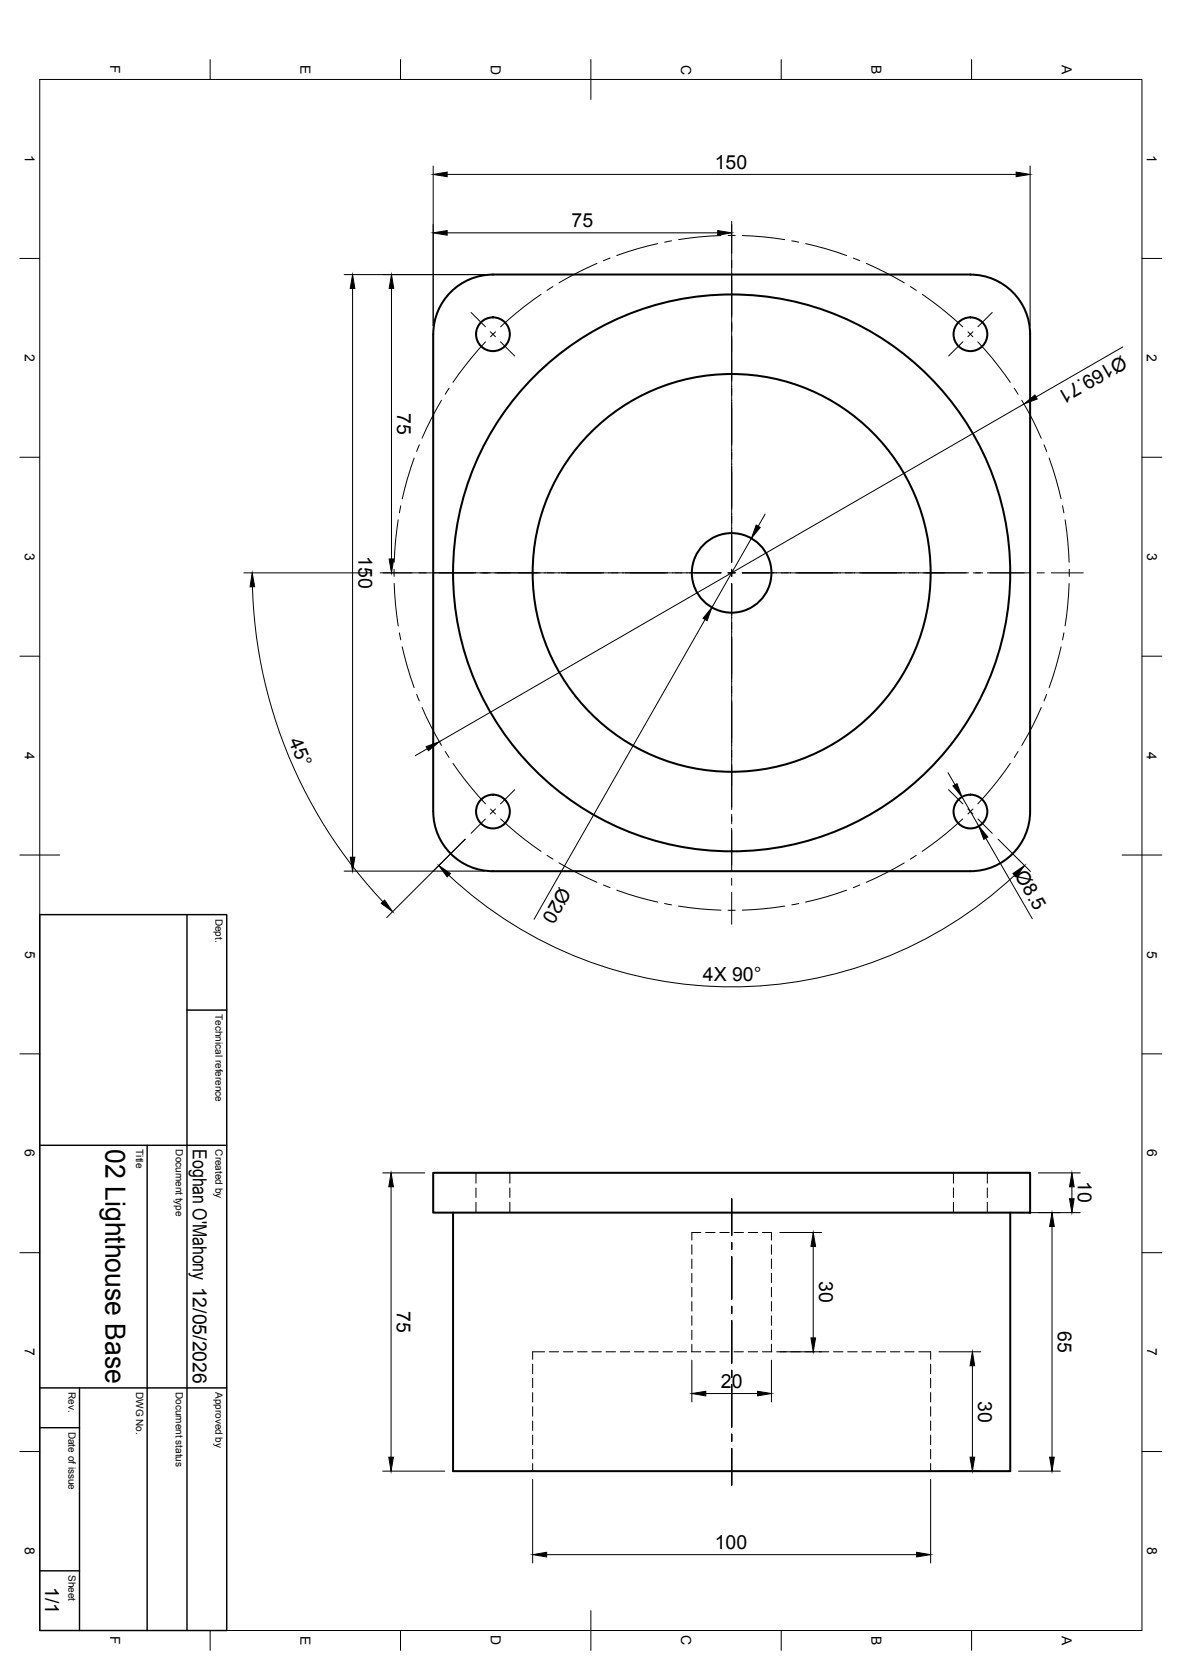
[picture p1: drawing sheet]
<svg xmlns="http://www.w3.org/2000/svg" width="297mm" height="420mm" viewBox="0 0 297 420" stroke-linecap="round" stroke-linejoin="round" font-family="sans-serif">
<!-- layer: Visible -->
<g fill="none" stroke="#000" stroke-width=".51">
<path d="M113.3 73.4a15.1 15.1 0 0 1 10.6-4.4h120a15 15 0 0 1 15 15v120.1a15 15 0 0 1-15 15h-120a15 15 0 0 1-15-15v-120.1a14.9 14.9 0 0 1 4.4-10.6zM108.9 294.9h150v10h-150zM113.9 304.9v65h140v-65"/>
<circle cx="123.9" cy="84" r="4.2"/>
<circle cx="243.9" cy="84" r="4.2"/>
<circle cx="183.9" cy="144.1" r="50"/>
<circle cx="183.9" cy="144" r="70"/>
<circle cx="183.9" cy="144" r="10"/>
<circle cx="123.9" cy="204.1" r="4.2"/>
<circle cx="243.9" cy="204.1" r="4.2"/>
</g>
<!-- layer: Hidden -->
<g fill="none" stroke="#000" stroke-width=".25">
<path d="M119.6 294.9v2.6M119.6 298.7v2.4M128.1 294.9v2.6M128.1 298.7v2.4M239.6 294.9v2.6M239.6 298.7v2.4M248.1 294.9v2.6M248.1 298.7v2.4M119.6 302.3v2.6M128.1 302.3v2.6M173.9 313v2.4M173.9 316.6v2.3"/>
<path d="M176.1 309.9h-2.2v1.9M177.3 309.9h2.4M180.9 309.9h2.4M184.5 309.9h2.3M188 309.9h2.4M191.6 309.9h2.3v1.9M193.9 313v2.4M193.9 316.6v2.3M239.6 302.3v2.6M248.1 302.3v2.6M136.8 339.9h-2.9v1.9M138 339.9h2.4"/>
<path d="M141.6 339.9h2.4M145.2 339.9h2.4M148.7 339.9h2.4M152.3 339.9h2.4M155.9 339.9h2.4M159.4 339.9h2.4M163 339.9h2.4M166.6 339.9h2.4M170.2 339.9h2.4M173.7 339.9h2.4M173.9 320.1v2.4M173.9 323.7v2.4"/>
<path d="M173.9 327.3v2.4M173.9 330.9v2.3M173.9 334.4v2.4M173.9 338v1.9M177.3 339.9h2.4M180.9 339.9h2.4M184.5 339.9h2.3M188 339.9h2.4M191.6 339.9h2.4M193.9 320.1v2.4M193.9 323.7v2.4M193.9 327.3v2.4"/>
<path d="M193.9 330.9v2.3M193.9 334.4v2.4M193.9 338v1.9M195.2 339.9h2.3M198.8 339.9h2.3M202.3 339.9h2.4M205.9 339.9h2.4M209.5 339.9h2.3M213 339.9h2.4M216.6 339.9h2.4M220.2 339.9h2.4M223.8 339.9h2.3"/>
<path d="M227.3 339.9h2.4M230.9 339.9h3v1.9M133.9 343v2.4M133.9 346.6v2.4M133.9 350.1v2.4M133.9 353.7v2.4M133.9 357.3v2.4M233.9 343v2.4M233.9 346.6v2.4M233.9 350.1v2.4M233.9 353.7v2.4M233.9 357.3v2.4"/>
<path d="M133.9 360.8v2.4M133.9 364.4v2.4M133.9 368v1.9M233.9 360.8v2.4M233.9 364.4v2.4M233.9 368v1.9"/>
</g>
<!-- layer: BORDER -->
<g fill="none" stroke="#000" stroke-width=".25">
<path d="M10 20h277v390h-277zM52.8 15v5M100.6 15v5M148.5 15v10M196.3 15v5M244.2 15v5M5 65h5M287 65h5M5 115h5M287 115h5M5 165h5M287 165h5"/>
<path d="M5 215h10M282 215h10M5 265h5M287 265h5M5 315h5M287 315h5M5 365h5M287 365h5M52.8 410v5M100.6 410v5M148.5 405v10M196.3 410v5"/>
<path d="M244.2 410v5"/>
</g>
<!-- layer: TITLEBLOCK -->
<path d="M10 230h47v180h-47zM47 230v180M47 254h10M10 288h47M37 288v122M10 359h10M10 349h47M20 349v61M10 395h10" fill="none" stroke="#000" stroke-width=".36"/>
<!-- layer: Smart Centers -->
<g fill="none" stroke="#000" stroke-width=".25">
<path d="M181.2 59.2l-5.3 .4-5.4 .6M183 59.2h1.8M183.9 55.7v8M186.5 59.2l5.4 .4 5.3 .6M118.4 78.6l3.6 3.5M136 74l-4.1 3-6.1 5.2M139 72.1l-1.5 .9M150 66.2l-4.6 2.2-4.9 2.7M153.3 64.9l-1.6 .7M165.3 61.3l-5.1 1.2-5.2 1.8M168.8 60.6l-1.8 .3M183.9 65.5v1.8"/>
<path d="M183.9 69.1v10.7M199 60.6l1.7 .3M202.5 61.3l5 1.2 5.2 1.8M214.4 64.9l1.7 .7M217.7 66.2l4.7 2.2 4.8 2.7M228.8 72.1l1.5 .9M231.8 74l4.1 3 6 5.2M249.3 78.6l-3.5 3.5M112.8 97.6l-.9 1.5M122 86l-3.5 4-4.7 6.1M123.2 83.4l1.3 1.3M124.5 83.4l-1.2 1.3"/>
<path d="M125.8 85.9l3.5 3.6M183.9 80.9v2.5M183.9 84.5v56.9M242 85.9l-3.6 3.6M243.2 83.4l1.3 1.3M244.5 83.4l-1.3 1.3M245.7 86l3.6 4 4.6 6.1M254.9 97.6l.9 1.5M104.1 115.2l-1.7 5.2-1.3 5M105.4 111.8l-.7 1.7M111 100.6l-2.7 4.9-2.2 4.7M256.8 100.6l2.7 4.9 2.2 4.7"/>
<path d="M262.4 111.8l.6 1.7M263.7 115.2l1.6 5.2 1.4 5M100.1 130.7l-.7 5.4-.3 5.3M100.7 127.2l-.3 1.7M267 127.2l.4 1.7M267.7 130.7l.6 5.4 .4 5.3M95.5 144h8M99 143.2v1.7M99.1 146.7l.3 5.3 .7 5.4M100.4 159.1l.3 1.8M105.3 144h1.8M108.9 144h10.7"/>
<path d="M120.8 144h2.4M124.4 144h56.8M183 144h1.8M183.9 143.2v1.7M183.9 146.7v56.9M186.5 144h56.9M244.6 144h2.4M248.1 144h10.7M260.6 144h1.8M264.2 144h8M267.4 159.1l-.4 1.8M268.7 146.7l-.4 5.3-.6 5.4"/>
<path d="M268.7 143.2v1.7M101.1 162.6l1.3 5.1 1.7 5.2M104.7 174.6l.7 1.7M106.1 177.9l2.2 4.7 2.7 4.8M261.7 177.9l-2.2 4.7-2.7 4.8M263 174.6l-.6 1.7M266.7 162.6l-1.4 5.1-1.6 5.2M111.9 189l.9 1.5M113.8 191.9l3 4.1 5.2 6.1M129.3 198.6l-3.5 3.5M238.4 198.6l3.6 3.5M253.9 191.9l-4.6 6.2-3.6 4"/>
<path d="M255.8 189l-.9 1.5M122 205.9l-3.6 3.6M123.3 203.4l1.2 1.3M124.5 203.4l-1.3 1.3M125.8 205.9l6.1 5.2 4.1 3M137.5 215.1l1.5 .9M140.5 217l4.9 2.6 4.6 2.2M183.9 204.7v2.4M183.9 208.3v10.7M227.2 217l-4.8 2.6-4.7 2.2M230.3 215.1l-1.5 .9M241.9 205.9l-6 5.2-4.1 3"/>
<path d="M243.2 203.4l1.3 1.3M244.5 203.4l-1.3 1.3M245.8 205.9l3.5 3.6M151.7 222.5l1.6 .7M155 223.8l5.2 1.7 5.1 1.3M167 227.2l1.8 .3M170.5 227.8l5.4 .7 5.3 .4M183 228.9h1.8M183.9 220.8v1.8M183.9 224.4v8M197.2 227.8l-5.3 .7-5.4 .4M200.7 227.2l-1.7 .3"/>
<path d="M212.7 223.8l-5.2 1.7-5 1.3M216.1 222.5l-1.7 .7M183.9 301.4v9.2M183.9 312.4v1.8M183.9 316v10.7M183.9 328.5v1.8M183.9 332v10.8M183.9 344.6v1.7M183.9 348.1v10.7M183.9 360.6v1.8M183.9 364.2v9.2"/>
</g>
<!-- layer: FD_Dimensions -->
<g fill="none" stroke="#000" stroke-width=".25">
<path d="M108.9 41.7v40.2M112.4 43.9h143M112.4 58.5h68M183.9 56.5v31.9M258.9 41.7v40.2M86.5 69h35.3M88.6 72.5v143M98.4 72.5v68M282.2 87.2l-21.9 12.6M257.3 101.6l-146.9 84.9M188.8 135.4l-9.9 17.3M192.3 129.3l-1.8 3"/>
<path d="M61.3 144h32.1M63.4 147.5a120.4 120.4 0 0 0 32.8 79.2M96.3 144h32M177.2 155.8l-43 75.3M107.4 188.3l-3 1.7M238.3 194.3l1.7 3M86.5 219h35.3M116.9 211l-19.7 19.7M241.7 200.4l4.3 7.3M247.7 210.8l11.7 20.2M250.8 211l8.2 8.1M112.8 220.1a104.1 104.1 0 0 0 142.2 0"/>
<path d="M96.2 294.9h10.6M98.3 298.4v68M261 294.9h10.5M269.4 298.4v3M196 309.9h10.5M204.4 313.4v23M256 304.9h15.5M264.4 308.4v58M196 339.9h10.5M236 339.9h10.5M173.9 342v10.5M177.4 350.4h13"/>
<path d="M193.9 342v10.5M244.4 343.4v23M96.2 369.9h15.6M133.9 372v21M233.9 372v21M236 369.9h10.5M256 369.9h10.5M137.4 390.9h93"/>
</g>
<g fill="#000" stroke="#000" stroke-width=".25">
<path d="M108.9 43.9l3.5-.6v1.1zM108.9 58.5l3.5-.5v1.1zM180.4 58l3.5 .5-3.5 .6zM255.4 43.3l3.5 .6-3.5 .5zM88.6 69l.6 3.5h-1.2zM98.4 69l.6 3.5h-1.2zM257.3 101.6l2.8-2.3 .5 1zM190 132l1.1 .6-2.3 2.8zM63.4 144l.6 3.5-1.2 .1zM97.8 140.5h1.2l-.6 3.5zM178.9 152.7l-1.2 3.4-1-.6zM107.1 187.7l3.3-1.2-2.7 2.3z"/>
<path d="M239.5 197.6l1-.6 1.2 3.4zM88 215.5h1.2l-.6 3.5zM246 207.7l2.2 2.8-1 .6zM254.6 219.6l2.9-2-2.1 2.9zM95.8 227.1l.8-.8 2.1 2.9zM110.3 217.6l2.9 2-.8 .9zM98.3 294.9l.6 3.5h-1.2zM269.4 294.9l.5 3.5h-1.1zM204.4 309.9l.6 3.5h-1.2zM264.4 304.9l.5 3.5h-1.1zM268.8 301.4h1.1l-.5 3.5zM203.8 336.4h1.2l-.6 3.5z"/>
<path d="M173.9 350.4l3.5-.6v1.2zM190.4 349.8l3.5 .6-3.5 .6zM244.4 339.9l.5 3.5h-1.1zM97.7 366.4h1.2l-.6 3.5zM243.8 366.4h1.1l-.5 3.5zM263.8 366.4h1.1l-.5 3.5zM133.9 390.9l3.5-.6v1.2zM230.4 390.3l3.5 .6-3.5 .6z"/>
</g>
<text font-size="7" x="26.5" y="289" transform="rotate(90 26.5 289)">02 Lighthouse Base</text>
<g font-size="4.9">
<text x="179.6" y="42.4">150</text>
<text x="143.6" y="57.1">75</text>
<text x="281.9" y="89.2" transform="rotate(150 281.9 89.2)">Ø169.71</text>
<text x="99.8" y="103.8" transform="rotate(90 99.8 103.8)">75</text>
<text x="90.1" y="139.8" transform="rotate(90 90.1 139.8)">150</text>
<text x="72.5" y="186.3" transform="rotate(67 72.5 186.3)">45°</text>
<text x="254.9" y="220" transform="rotate(60 254.9 220)">Ø8.5</text>
<text x="140.7" y="222.8" transform="rotate(120 140.7 222.8)">Ø20</text>
<text x="176.6" y="246.7">4X 90°</text>
<text x="48.5" y="289" transform="rotate(90 48.5 289)">Eoghan O'Mahony 12/05/2026</text>
<text x="270.8" y="297" transform="rotate(90 270.8 297)">10</text>
<text x="205.8" y="322.2" transform="rotate(90 205.8 322.2)">30</text>
<text x="99.7" y="329.7" transform="rotate(90 99.7 329.7)">75</text>
<text x="265.8" y="334.7" transform="rotate(90 265.8 334.7)">65</text>
<text x="181.2" y="349">20</text>
<text x="245.8" y="352.2" transform="rotate(90 245.8 352.2)">30</text>
<text x="179.6" y="389.4">100</text>
<text x="11.3" y="399.1" transform="rotate(90 11.3 399.1)">1/1</text>
</g>
<g font-size="3.5">
<text x="27.7" y="16.4" transform="rotate(90 27.7 16.4)">F</text>
<text x="75.5" y="16.3" transform="rotate(90 75.5 16.3)">E</text>
<text x="123.3" y="16.2" transform="rotate(90 123.3 16.2)">D</text>
<text x="171.2" y="16.2" transform="rotate(90 171.2 16.2)">C</text>
<text x="219" y="16.3" transform="rotate(90 219 16.3)">B</text>
<text x="266.8" y="16.3" transform="rotate(90 266.8 16.3)">A</text>
<text x="6.2" y="39" transform="rotate(90 6.2 39)">1</text>
<text x="288.2" y="39" transform="rotate(90 288.2 39)">1</text>
<text x="6.2" y="89" transform="rotate(90 6.2 89)">2</text>
<text x="288.2" y="89" transform="rotate(90 288.2 89)">2</text>
<text x="6.3" y="139" transform="rotate(90 6.3 139)">3</text>
<text x="288.2" y="139" transform="rotate(90 288.2 139)">3</text>
<text x="6.2" y="189" transform="rotate(90 6.2 189)">4</text>
<text x="288.2" y="189" transform="rotate(90 288.2 189)">4</text>
<text x="6.3" y="239" transform="rotate(90 6.3 239)">5</text>
<text x="288.3" y="239" transform="rotate(90 288.3 239)">5</text>
<text x="6.3" y="289" transform="rotate(90 6.3 289)">6</text>
<text x="288.2" y="289" transform="rotate(90 288.2 289)">6</text>
<text x="6.3" y="339" transform="rotate(90 6.3 339)">7</text>
<text x="288.2" y="339" transform="rotate(90 288.2 339)">7</text>
<text x="6.3" y="389" transform="rotate(90 6.3 389)">8</text>
<text x="288.2" y="389" transform="rotate(90 288.2 389)">8</text>
<text x="27.7" y="411.4" transform="rotate(90 27.7 411.4)">F</text>
<text x="75.5" y="411.3" transform="rotate(90 75.5 411.3)">E</text>
<text x="123.3" y="411.2" transform="rotate(90 123.3 411.2)">D</text>
<text x="171.2" y="411.2" transform="rotate(90 171.2 411.2)">C</text>
<text x="219" y="411.3" transform="rotate(90 219 411.3)">B</text>
<text x="266.8" y="411.3" transform="rotate(90 266.8 411.3)">A</text>
</g>
<g font-size="2.5">
<text x="54.2" y="231" transform="rotate(90 54.2 231)">Dept.</text>
<text x="54.2" y="255" transform="rotate(90 54.2 255)">Technical reference</text>
<text x="34.2" y="289" transform="rotate(90 34.2 289)">Title</text>
<text x="44.2" y="289" transform="rotate(90 44.2 289)">Document type</text>
<text x="54.2" y="289" transform="rotate(90 54.2 289)">Created by</text>
<text x="17.2" y="350" transform="rotate(90 17.2 350)">Rev.</text>
<text x="34.2" y="350" transform="rotate(90 34.2 350)">DWG No.</text>
<text x="44.2" y="350" transform="rotate(90 44.2 350)">Document status</text>
<text x="54.2" y="350" transform="rotate(90 54.2 350)">Approved by</text>
<text x="17.2" y="360" transform="rotate(90 17.2 360)">Date of issue</text>
<text x="17.2" y="396" transform="rotate(90 17.2 396)">Sheet</text>
</g>
</svg>
